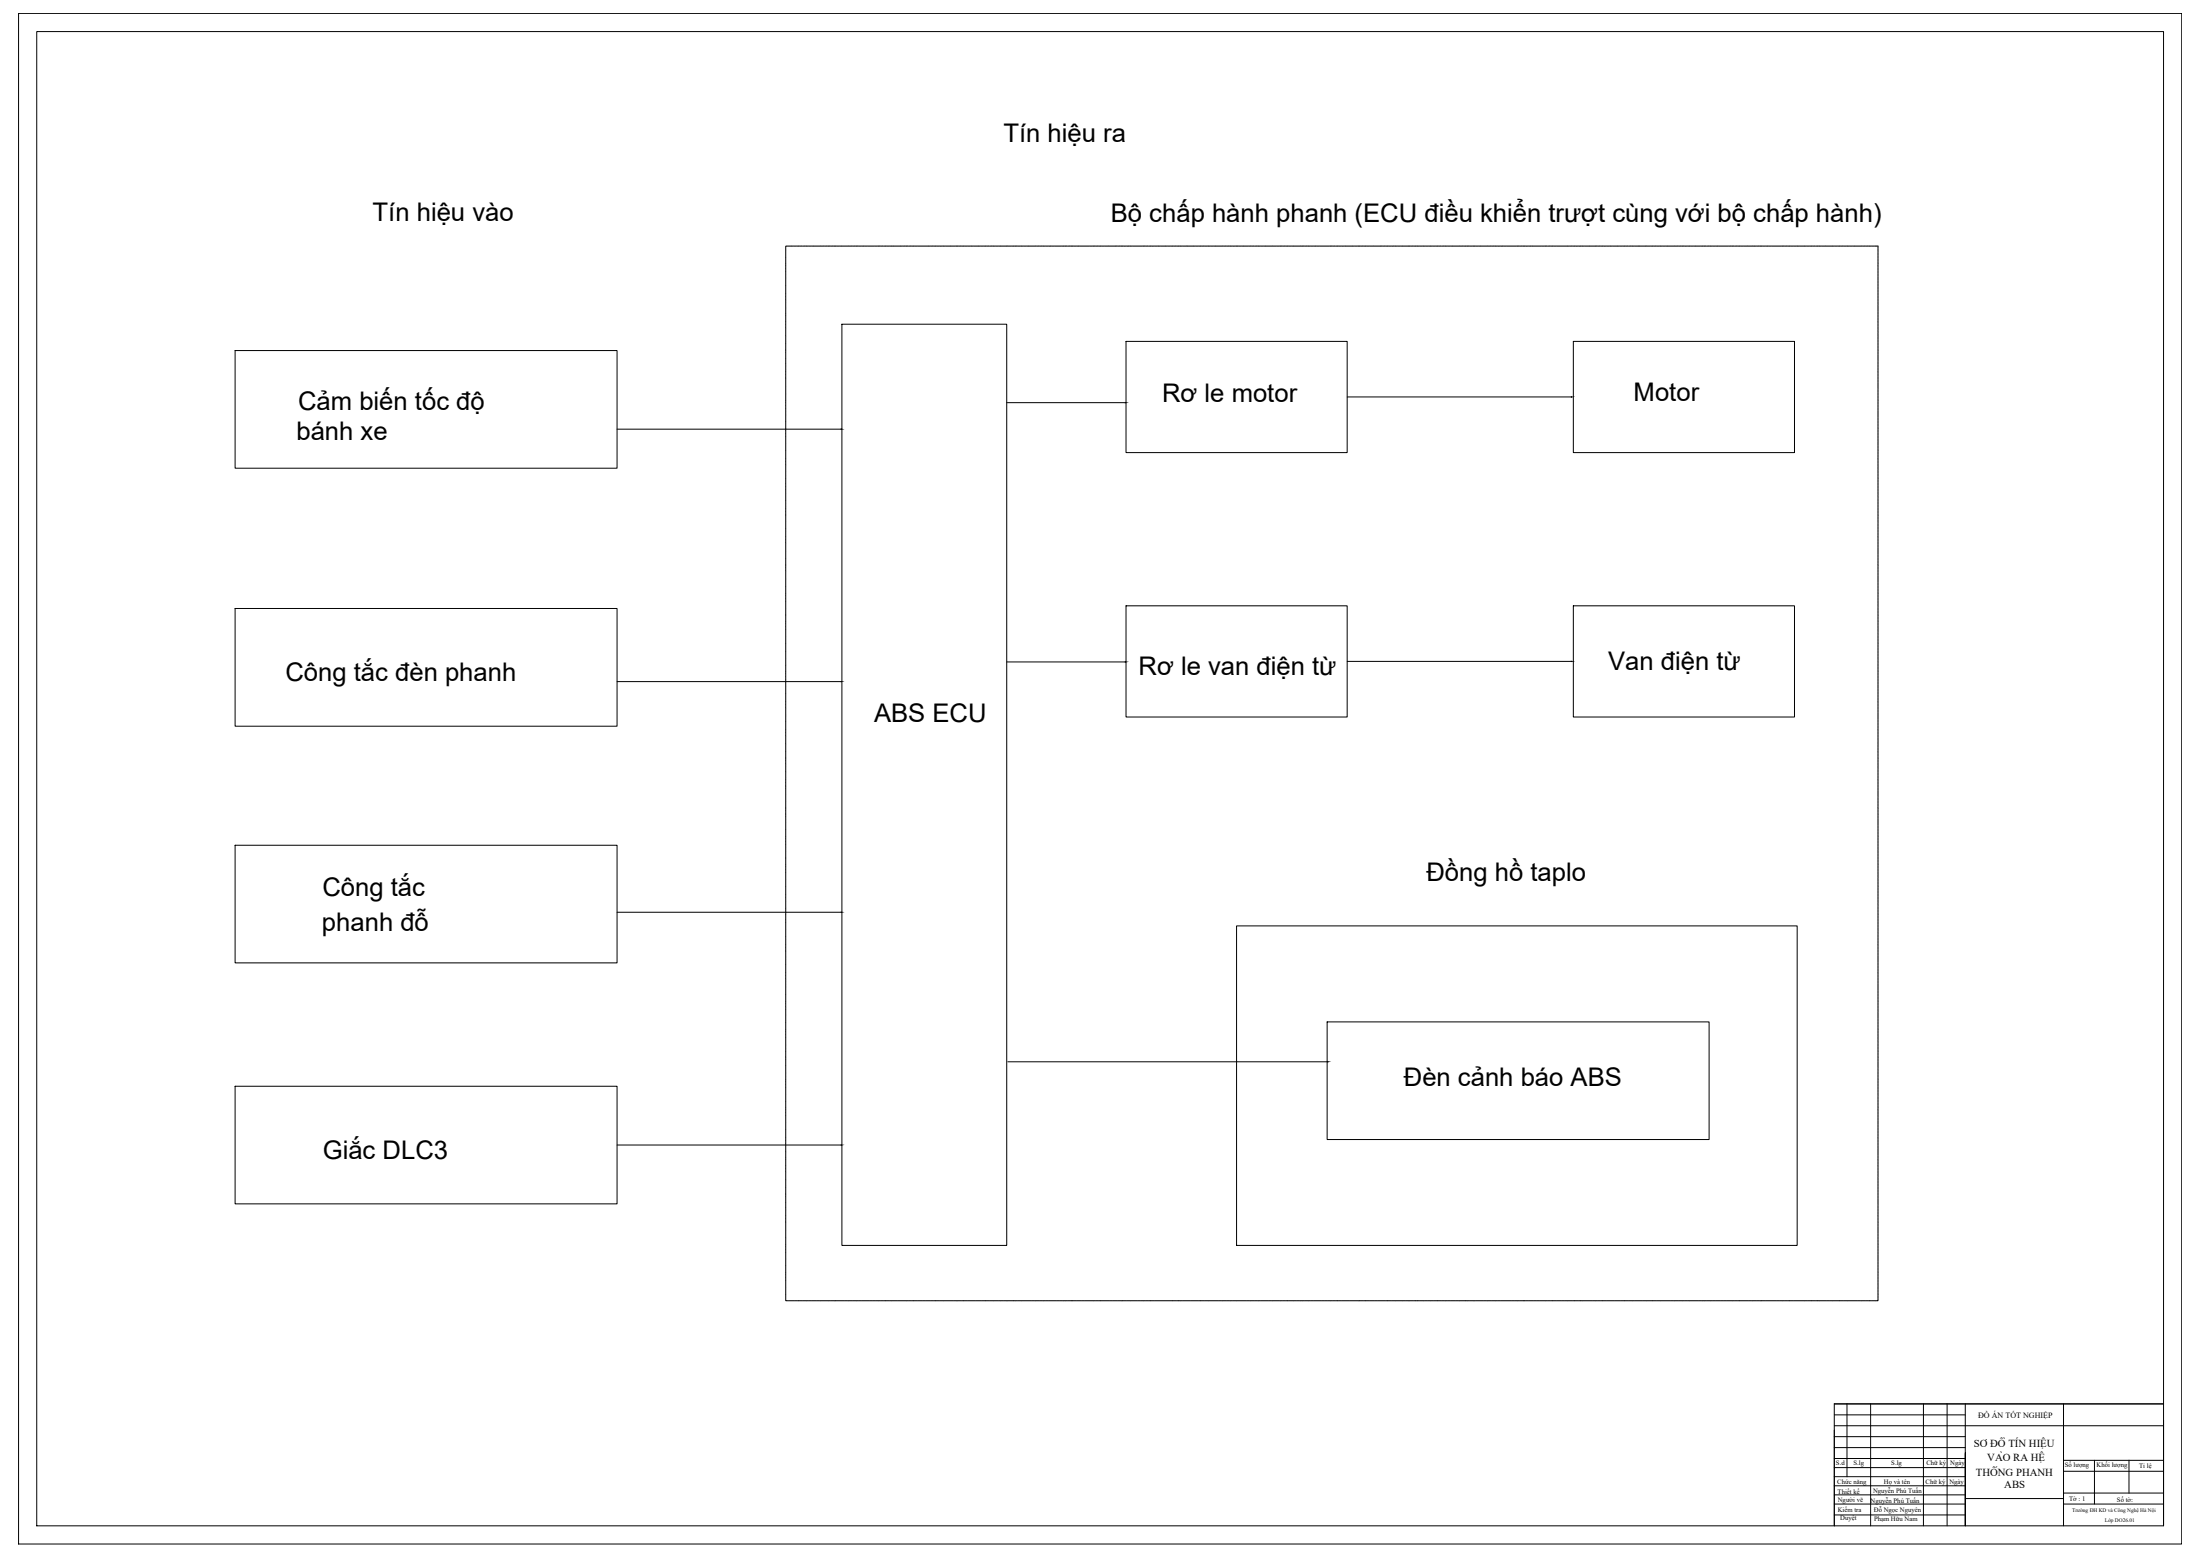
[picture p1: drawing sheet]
<svg xmlns="http://www.w3.org/2000/svg" width="1189mm" height="841mm" viewBox="0 0 1189 841" stroke-linecap="round" stroke-linejoin="round" font-family="sans-serif">
<!-- layer: 0 -->
<g fill="none" stroke="#000" stroke-width=".54">
<path d="M425 134v569M425 133v1M425 133h590v570h-1M455 175h89v498h-89zM127 189h206v64h-206zM608 184h120v60h-120zM850 184h120v60h-120zM544 218h64M728 214h121M333 232h122M127 329h206v63h-206zM608 327h120v60h-120z"/>
<path d="M850 327h120v60h-120zM544 358h64M728 357h121M333 368h122M127 457h206v63h-206zM333 493h122M668 500h303v173h-303zM717 552h207v64h-207zM545 574h172M127 587h206v63h-206zM333 618h122M425 703h589"/>
</g>
<!-- layer: AM_0 -->
<g fill="none" stroke="#000" stroke-width=".54">
<path d="M10 7h1169v827h-1169zM20 17h1149v807h-1149zM991 758h178h-54v13M991 758v66M991 758h124M998 758v40M1011 758v66M1039 758v66M1052 758v66M1062 758v66v-39M991 776h71M991 770h178"/>
<path d="M991 764h71M1115 767v57M1169 767v57M991 798h71M991 793h71M991 788h71M991 782h71M1115 795h54M1115 789h54M1132 789v23M1150 789v17M991 803h71"/>
<path d="M991 812h71M991 807h71M991 818h71M1062 809h53M1115 806h54M1115 812h54"/>
</g>
<g font-size="13.9">
<text x="542" y="76">Tín hiệu ra</text>
<text x="201" y="119">Tín hiệu vào</text>
<text x="600" y="120">Bộ chấp hành phanh (ECU điều khiển trượt cùng với bộ chấp hành)</text>
<text x="161" y="221">Cảm biến tốc độ</text>
<text x="628" y="217">Rơ le motor</text>
<text x="883" y="216">Motor</text>
<text x="160" y="238">bánh xe</text>
<text x="615" y="365">Rơ le van điện từ</text>
<text x="869" y="362">Van điện từ</text>
<text x="154" y="368">Công tắc đèn phanh</text>
<text x="472" y="390">ABS ECU</text>
<text x="771" y="476">Đồng hồ taplo</text>
<text x="174" y="484">Công tắc</text>
<text x="174" y="503">phanh đỗ</text>
<text x="759" y="587">Đèn cảnh báo ABS</text>
<text x="174" y="626">Giắc DLC3</text>
</g>
<g font-size="5.8">
<text x="1067" y="782">SƠ ĐỒ TÍN HIỆU</text>
<text x="1074" y="789">VÀO RA HỆ</text>
<text x="1068" y="797">THỐNG PHANH</text>
<text x="1083" y="804">ABS</text>
</g>
<text font-size="4.4" x="1069" y="766">ĐỒ ÁN TỐT NGHIỆP</text>
<g font-size="3.6">
<text x="992" y="791">S.d</text>
<text x="1002" y="791">S.lg</text>
<text x="1022" y="791">S.lg</text>
<text x="1041" y="791">Chữ ký</text>
<text x="1054" y="791">Ngày</text>
<text x="1116" y="793">Số lượng</text>
<text x="1133" y="793">Khối lượng</text>
<text x="1156" y="793">Tỉ lệ</text>
<text x="993" y="801">Chức năng</text>
<text x="1018" y="802">Họ và tên</text>
<text x="1041" y="802">Chữ ký</text>
<text x="1053" y="801">Ngày</text>
<text x="993" y="807">Thiết kế</text>
<text x="1012" y="806">Nguyễn Phú Tuấn</text>
<text x="993" y="811">Người vẽ</text>
<text x="1011" y="812">Nguyễn Phú Tuấn</text>
<text x="1118" y="811">Tờ : 1</text>
<text x="1144" y="811">Số tờ:</text>
<text x="993" y="817">Kiểm tra</text>
<text x="994" y="821">Duyệt</text>
<text x="1013" y="817">Đỗ Ngọc Nguyên</text>
<text x="1013" y="821">Phạm Hữu Nam</text>
</g>
<g font-size="2.9">
<text x="1120" y="817">Trường ĐH KD và Công Nghệ Hà Nội</text>
<text x="1137" y="822">Lớp DO26.01</text>
</g>
</svg>
